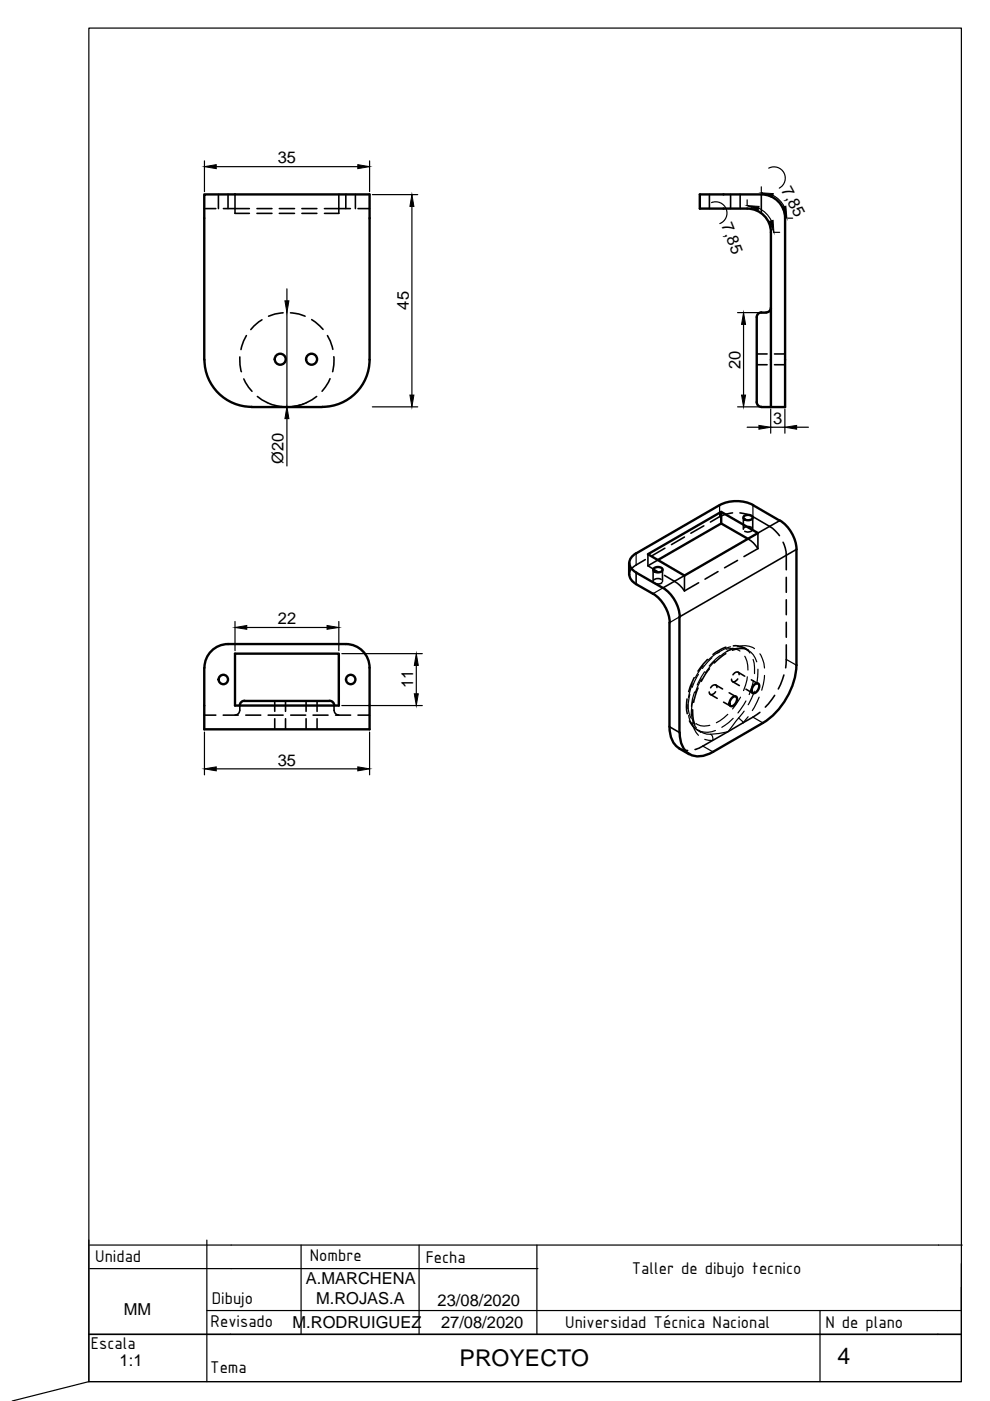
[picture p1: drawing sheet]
<svg xmlns="http://www.w3.org/2000/svg" width="210mm" height="297mm" viewBox="0 0 210 297" stroke-linecap="round" stroke-linejoin="round" font-family="sans-serif">
<!-- layer: MD_Oculto -->
<g fill="none" stroke="#000" stroke-width=".34">
<path d="M43.3 44.2h2.5M46.3 41.2v3M47.4 44.2h5.5M48.3 41.2v3M49.8 41.2v4h3.1M54.5 44.2h3.2M54.5 45.2h3.2M59.2 44.2h3.2M59.2 45.2h3.2M64 44.2h3.2M64 45.2h3.2M68.8 44.2h5.5"/>
<path d="M71.8 41.2v4h-3M73.3 41.2v3M75.4 41.2v3M75.9 44.2h2.5M150.4 41.2v3M154.9 41.2v3M156.9 41.2v3M161.4 41.2v4M50.8 75.7l.1 1.7 .3 1.4M52.2 71.1l-.6 1.2-.5 1.8M55.5 67.8l-1.7 1.3-.6 .8M60 66.3l-1.7 .3-1.4 .4"/>
<path d="M61.6 66.3l1.8 .3 1.3 .4M66.1 67.8l.7 .5 1.7 1.5M69.4 71.1l.6 1.2 .6 1.8M70.8 75.6v1.8l-.3 1.4M160.4 75h2.2M160.4 77.3h2.2M164.2 75h2.3M164.2 77.3h2.3M51.7 80.3l1 1.8 .7 .9M54.6 84.1a9.9 9.9 0 0 0 12.5 0M70 80.3l-.4 .8-1.3 1.9M136.8 118.6a6.7 6.7 0 0 0-3.2 2.3l-.2 .9"/>
<path d="M137.4 120l2.1 1.2M137.4 117.5v2.5M139.5 118.7l-2.1 1.3M141 116.2l-2.8 1.6M145.1 113.9l-2.7 1.6M149.2 111.5l-2.7 1.6M155.3 108.7l-.5 .1a9.7 9.7 0 0 0-4.2 1.9M156.4 118.8l-2.8 1.6M156.9 108.7l1.3 .3 1.4 .5 4.2 2.5 1.5 1.6M157.6 109.8v2.4M158.6 114.2a5.7 5.7 0 0 1 2.1 2.1M159.3 111.8a1.64 1.64 0 0 0-1.6 .1"/>
<path d="M159.5 112.5l-.2 .1a1.45 1.45 0 0 1-1.4 0M159.6 109.8v2.4M160.7 113v3.3M160.7 116.3l-3 1.7M166 115a6.4 6.4 0 0 1 .7 2.7v3.1M138.5 120.8v2.5M140.2 122.8a1.42 1.42 0 0 0-1.6 .2M140.3 123.5v.1a1.57 1.57 0 0 1-1.5 0M140.5 120.8v2.5M140.9 122a9.8 9.8 0 0 1 4.2 3.3M145.1 122v3.3M148.1 123.6l-3 1.7"/>
<path d="M150 139.8l-2 2.5M152.2 121.2l-2.7 1.6M153.9 138.6l-2.5 2M153.9 137.2l-.8 .3-1.9 1.3M155.5 136.9a4.3 4.3 0 0 1 3.1 1 3.7 3.7 0 0 0-3.3 0M166.7 136.7l-.1 4.9M166.7 122.4v3.2M166.7 127.2v3.1M166.7 131.9v3.2M43.3 151.6h2.5M47.3 151.6h3.2M50.8 149.6v1a1.08 1.08 0 0 1-1 1"/>
<path d="M52.1 151.6h3.2M56.9 151.6h3.1M58.3 148.6v2.2M58.3 152.4v2.2M60.5 148.6v2.2M60.5 152.4v2.2M61.6 151.6h3.2M64.9 148.6v2.2M64.9 152.4v2.2M66.4 151.6h3.2M67.2 148.6v2.2M67.2 152.4v2.2"/>
<path d="M70.8 149.6v1a1.08 1.08 0 0 0 1 1M71.2 151.6h3.1M75.9 151.6h2.5M144 158.7l1.2 .4h.6M145.7 148.2l-.2 1.6 .2 1.5M146.2 152.9a4.8 4.8 0 0 0 2.4 2.3l-.4-.3M146.9 150.5l.1 2 .3 1.1M147.2 143.7l-1.2 2.9M148 145.9l-.9 3M150.4 141.8l-1.7 2.7M150.6 147.2l1.5 .9M151.7 146.7a.77 .77 0 0 1-1.3 .3v-.3"/>
<path d="M151.8 145.2l1.4 .9M152 145.8a.58 .58 0 0 0-.4-.6 .58 .58 0 0 0-.7 .3l-.2 .3M153.4 148.9l1.5 .8M154.6 146.9l1.4 .8M155.3 144.5l1.5 .9M156.4 144a.81 .81 0 0 1-1.2 .4l-.1-.4M156.5 142.5l1.4 .9M156.7 143a.55 .55 0 0 0-.4-.5 .55 .55 0 0 0-.6 .3l-.3 .3M158.2 146.1l1.4 .9M159.3 144.1l1.4 .9M161.1 151l-6.8 4.1a44.5 44.5 0 0 1-6.9 3.8M164.3 147.4l-2 2.5"/>
<path d="M166.2 143.1l-1.2 3"/>
</g>
<!-- layer: MD_Visible -->
<g fill="none" stroke="#000" stroke-width=".51">
<path d="M161.4 41.2h-13v3h10a5 5 0 0 1 5 5.1v37h3.1v-40M161.4 41.2a5 5 0 0 1 5.1 5M43.3 76.3v-35.1h35.1v35a10 10 0 0 1-10.1 10.1M43.3 76.2a10 10 0 0 0 10.1 10.1M160.4 67.3v17.9a1 1 0 0 0 1 1.1M161.4 66.3h1M161.4 66.2a.99 .99 0 0 0-1 1M163.4 65.2a.99 .99 0 0 1-.9 1M53.3 86.3h15M161.4 86.3h2M133.4 119.4v2.4a2.42 2.42 0 0 0 1.5 2.1l3.5 2a7.7 7.7 0 0 1 3.6 6.1M134.9 117.3a2.17 2.17 0 0 0-1.5 2 2.17 2.17 0 0 0 1.5 2.1l5.6 3.3a7.7 7.7 0 0 1 3.6 6.1"/>
<path d="M137.4 117.5l15.5-9 7.8 4.5-15.6 9zM152.6 107.1l-17.7 10.2M152.6 107.1a7.8 7.8 0 0 1 7.1 0M152.9 108.5v2.5M157.7 109.5a1.24 1.24 0 0 1 1.9 .2 1.15 1.15 0 0 1-2 0zM158.6 114.2l-5.7-3.2-13.4 7.7M159.6 107.1l5.7 3.3M165.3 110.3a7.8 7.8 0 0 1 3.6 6.2v24.5M49.8 138.6h22v11h-22zM73.3 136.6h-24.9a5 5 0 0 0-5.1 5M73.3 136.6a5 5 0 0 1 5.1 5v13h-35.1v-13M138.6 120.6a1.24 1.24 0 0 1 1.9 .2 1.15 1.15 0 0 1-2 0z"/>
<path d="M141.9 132l.1 22.1a5 5 0 0 0 2 4.6M144.1 130.8v24.5M51.8 148.6h18M51.8 148.6a.99 .99 0 0 0-1 1M69.9 148.6a.99 .99 0 0 1 1 1M144 158.7l2.1 1.2M155.2 147.9a.59 .59 0 0 1 1 0 1.45 1.45 0 0 1-1.3 1.8 1.32 1.32 0 0 1 .3-1.8zM159.9 145.2a.59 .59 0 0 1 1-.1 1.45 1.45 0 0 1-1.3 1.8 1.32 1.32 0 0 1 .3-1.7zM161.8 153.3l-10.6 6.1a4.5 4.5 0 0 1-5.9-.3 5.8 5.8 0 0 1-1.2-3.8M168.9 141a15.7 15.7 0 0 1-7.1 12.3"/>
<circle cx="59.4" cy="76.2" r="1.16"/>
<circle cx="66.1" cy="76.2" r="1.16"/>
<circle cx="47.3" cy="144.1" r=".99"/>
<circle cx="74.4" cy="144.1" r=".99"/>
</g>
<!-- layer: MD_Oculta fina -->
<g fill="none" stroke="#000" stroke-width=".25">
<path d="M134.9 117.3v2.5M152.6 107.1v2.4M159.6 107.1v2.4M140.5 124.7l-2.1 1.2M144.1 130.8l-2.2 1.2M151 139.4l-2.1 2.3M152.6 138.2l-.8 .4-1.7 1.4M152.7 139l-2.3 2.2M154 137.7a3.4 3.4 0 0 1 2.9 .3M154.9 137.1l-1.3 .5-1.5 .9M155.4 137.4l-1.1 .6-1.6 1.1M156.4 137a3.2 3.2 0 0 1 2.6 1.5"/>
<path d="M156.9 137a4.1 4.1 0 0 1 3.1 .5M157.1 137.4a6.8 6.8 0 0 0-3.1 .8M157.9 139.1a5.1 5.1 0 0 1 .7 3M158.6 137.8a4.1 4.1 0 0 1 1.8 2.5M159.7 139.8l.2 .8 .1 2.2M161.1 138.6a6.5 6.5 0 0 1 1 3M166.7 139.8l2.2 1.2M145.8 149.4a5.4 5.4 0 0 0 .8 2.9M146 151.7a4.2 4.2 0 0 0 1.4 2.7M146.3 147.2l-.5 3M146.6 151.4v.1a5 5 0 0 0 1.1 2.8M146.7 153.1a5.4 5.4 0 0 0 1.4 2.8"/>
<path d="M146.8 145l-.8 2.9M146.9 148.4l-.3 3.1M147.3 146.7l-.5 1.5-.2 1.6M147.6 153.4a3.1 3.1 0 0 0 2.9 .4M148.1 143l-1.4 2.7M148.7 144l-1.3 2.8M148.9 155.3l1 .3 .8 .1M149 158.2l2.2 1.2M149.1 141.1l-1.7 2.5M149.4 142.4l-1.6 2.8M150.7 155.7a1.13 1.13 0 0 1 .4 1.3l-1.7-.3M151.6 140.2l-2 2.4"/>
<path d="M151.7 154.9a4.4 4.4 0 0 1-3 .2M154.3 151.5l-1.6 1.3-.8 .4M155.4 152.3l-.9 .9-1.5 1M156.6 152.3l-2.3 2.8-3.6 .6M157 147.8l-1.7 2.5M157.8 150.8l-1.2 1.5M158.2 148.6l-1.7 2.6M158.5 143.5l-.9 2.9M158.6 152l-1 1.2-1-.9M159.6 152l2.2 1.3M159.7 144.3l-.9 3M159.9 146.5l-1.3 2.9"/>
<path d="M160.7 141.9l-.3 3.1M161 147.8l-1.5 2.9M162.1 143.2l-.6 3.1"/>
</g>
<!-- layer: MD_Visible fina -->
<path d="M165.3 110.4l-4.6 2.6M168.9 116.5l-24.8 14.3M134.9 121.4v2.5M145.1 122l-4.6 2.7M141.9 154.1l2.2 1.2" fill="none" stroke="#000" stroke-width=".34"/>
<!-- layer: 0 -->
<path d="M18.8 262.9v30l-16.2 4.1M19 264h180M19 269h95M43.9 262.9v30M43.9 277.9h154.9M63.8 264v18.9M88.9 264v18.9M113.8 264v18.9M18.8 282.9h180" fill="none" stroke="#000" stroke-width=".25"/>
<!-- layer: Cotas -->
<path d="M18.8 6h185v286.9h-185z" fill="none" stroke="#000" stroke-width=".25"/>
<!-- layer: CajetinAtributos -->
<g fill="none" stroke="#000" stroke-width=".25">
<path d="M43.3 34.1v6.5M45.8 35.3h30.1M78.4 34.1v6.5M161.4 39.6v1M163 35.7a2.39 2.39 0 0 1 3.2 1 2.39 2.39 0 0 1-1 3.2M79 41.3h9.6M87.3 43.8v40M150.9 43a2.39 2.39 0 0 1 3.1 1.3 2.39 2.39 0 0 1-1.4 3.1M158.4 42.4v1.2M160.9 44.1l1.5 1.1 1.1 1.6M163.9 41.4l1.4 1 1 1.4M164 49.3h1.3"/>
<path d="M167 46.3h1.1M60.8 61.2v2.6M60.8 66.3v20M156.4 66.3h4.9M157.6 68.8v15M60.8 88.8v10M64.4 85.6l-2 .5-2.8 .1M79 86.3h9.6M156.4 86.3h4.9M158.4 90.6h2.5M163.4 86.7v5.1M163.4 90.6h3"/>
<path d="M166.4 86.7v5.1M168.9 90.6h2.5M49.8 131.8v6.2M52.3 133h17M71.8 131.8v6.2M72.5 138.6h17M43.3 155.2v9.1M72.5 149.6h17M78.4 155.2v9.1M88.3 141.1v6M45.8 163h30.1"/>
</g>
<g fill="#000" stroke="#000" stroke-width=".21">
<path d="M43.3 35.3l2.5-.4v.9zM75.9 34.9l2.5 .4-2.5 .5zM87.3 41.3l.5 2.5h-.9zM158.4 43.6l2.6 .2-.3 .8zM161.4 40.9l2.6 .1-.3 .9zM163.1 46.9l.8-.2 .2 2.6zM165.8 43.9l.8-.2 .2 2.6zM60.4 63.8h.9l-.5 2.5zM157.6 66.3l.5 2.5h-.9zM60.8 86.3l.5 2.5h-.9zM86.9 83.8h.9l-.5 2.5zM157.2 83.8h.9l-.5 2.5z"/>
<path d="M160.9 90.2l2.5 .4-2.5 .4zM166.4 90.6l2.5-.4v.8zM49.8 133l2.5-.4v.8zM69.3 132.6l2.5 .4-2.5 .4zM88.3 138.6l.4 2.5h-.9zM87.8 147.1h.9l-.4 2.5zM43.3 163l2.5-.4v.8zM75.9 162.6l2.5 .4-2.5 .4z"/>
</g>
<!-- layer: CajetinLine -->
<path d="M173.9 277.9v15M199 264h5M203.8 272.9v20h-185M203.8 267.9v10h-5M198.8 282.9h5" fill="none" stroke="#000" stroke-width=".25"/>
<g font-size="4.9">
<text x="97.5" y="289.5">PROYECTO</text>
<text x="177.6" y="289.3">4</text>
</g>
<g font-size="3.9">
<text x="20.2" y="267.6">Unidad</text>
<text x="65.7" y="267.4">Nombre</text>
<text x="90.3" y="267.7">Fecha</text>
<text x="133.9" y="270.2">Taller de dibujo tecnico</text>
<text x="44.7" y="281.3">Revisado</text>
<text x="44.9" y="276.4">Dibujo</text>
<text x="119.8" y="281.5">Universidad Técnica Nacional</text>
<text x="175" y="281.6">N de plano</text>
<text x="19.3" y="285.9">Escala</text>
<text x="44.6" y="291.1">Tema</text>
</g>
<g font-size="3.5">
<text x="58.9" y="34.7">35</text>
<text x="165.6" y="40.2" transform="rotate(62 165.6 40.2)">7,85</text>
<text x="152.9" y="47.8" transform="rotate(68 152.9 47.8)">7,85</text>
<text x="86.7" y="65.6" transform="rotate(-90 86.7 65.6)">45</text>
<text x="157" y="78.2" transform="rotate(-90 157 78.2)">20</text>
<text x="164" y="89.9">3</text>
<text x="60.1" y="98.3" transform="rotate(-90 60.1 98.3)">Ø20</text>
<text x="58.9" y="132.4">22</text>
<text x="87.6" y="145.9" transform="rotate(-90 87.6 145.9)">11</text>
<text x="58.9" y="162.3">35</text>
<text x="64.9" y="272.3">A.MARCHENA</text>
<text x="26.2" y="278.8">MM</text>
<text x="62" y="281.5">M.RODRUIGUEZ</text>
<text x="67" y="276.4">M.ROJAS.A</text>
<text x="92.8" y="276.8">23/08/2020</text>
<text x="93.5" y="281.6">27/08/2020</text>
<text x="25.4" y="289.6">1:1</text>
</g>
</svg>
